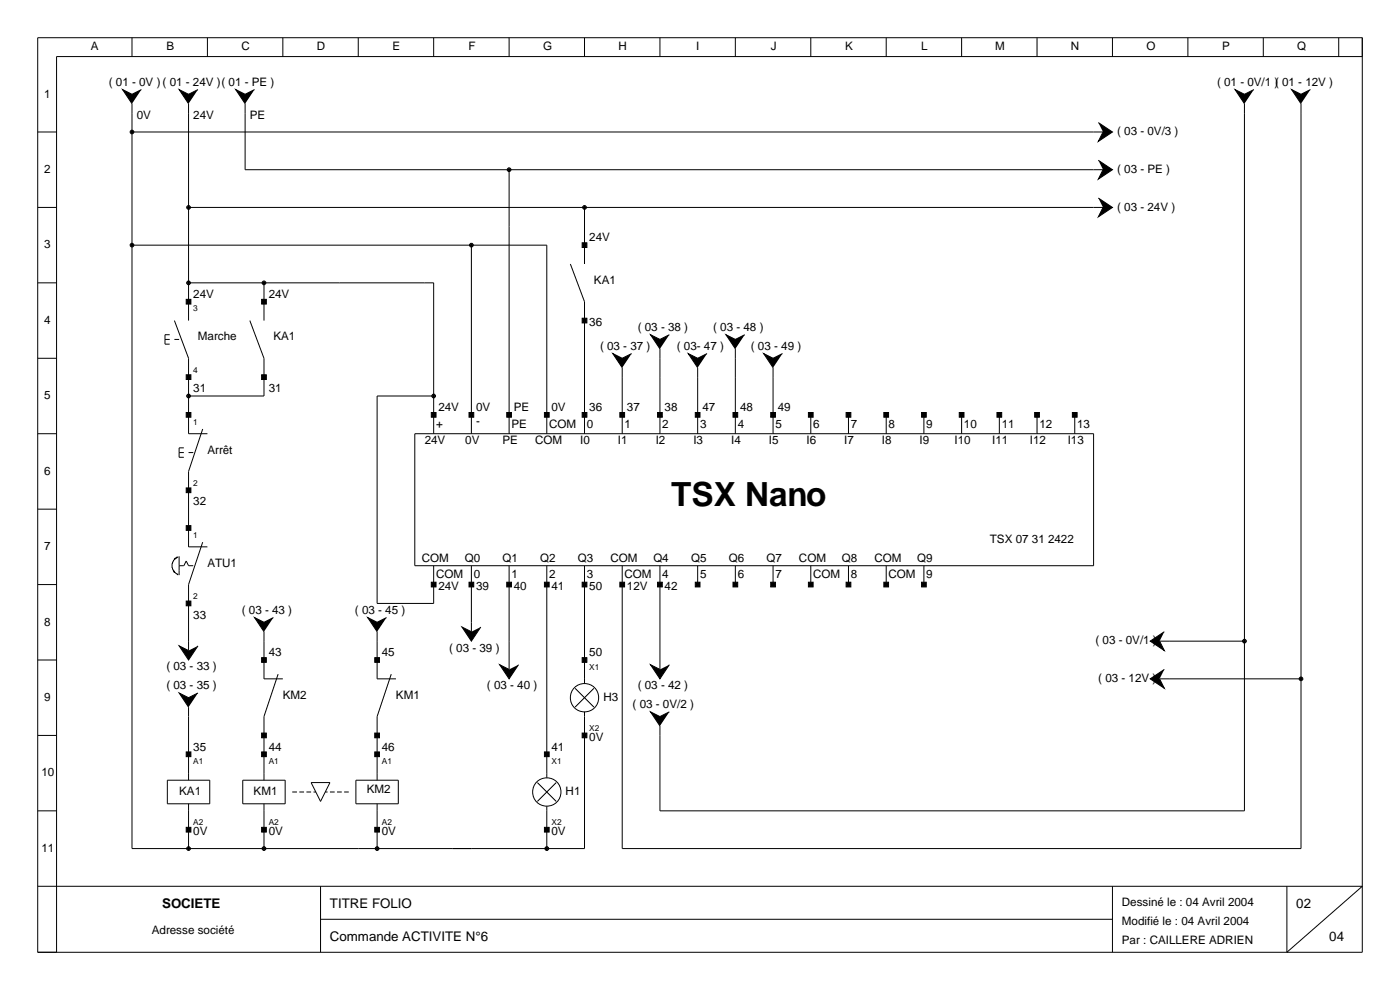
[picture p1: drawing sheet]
<svg xmlns="http://www.w3.org/2000/svg" width="297mm" height="210mm" viewBox="0 0 297 210" stroke-linecap="round" stroke-linejoin="round" font-family="sans-serif">
<g fill="none" stroke="#000" stroke-width=".21">
<path d="M8 8h281v194h-281zM28 8v4M44 8v4M60 8v4M76 8v4M92 8v4M108 8v4M124 8v4M140 8v4M156 8v4M172 8v4M188 8v4"/>
<path d="M204 8v4M220 8v4M236 8v4M252 8v4M268 8v4M284 8v4M289 12h-277v190M8 28h4M28 22v158h96v-29M28 28h206M40 22v46M52 22v14h182"/>
<path d="M108 36v56M264 22v150h-124v-18M276 22v158h-144v-60M8 44h4M28 52h88v40M40 44h194M100 52v40M121 56l3 8v28M124 44v12M8 60h4M8 76h4M35 72h1"/>
<path d="M36 71h-1v2h1M37 68l3 8v16h4M37 72h1M40 60h52v32M53 68l3 8v8h-16M56 60v8M132 78v14M140 74v18M148 78v14M156 74v18M164 78v14M8 92h4"/>
<path d="M38 96h1M39 95h-1v2h1M40 96h1M43 91l-3 9v16h4M88 92h144v28h-144zM92 84h-12v44h12v-8M172 88v4M180 88v4M188 88v4M196 88v4M204 88v4M212 88v4"/>
<path d="M220 88v4M228 88v4M8 108h4M37.8 118.1l-.2 .1a2.03 2.03 0 0 0-1.1 1.9 2.03 2.03 0 0 0 1.3 1.8M38 118v4M43 115l-3 9v14M8 124h4M38 120h1l.5-1 .5 1h1M56 134v10h4M80 134v10h4M100 120v14M108 120v22"/>
<path d="M116 120v45M124 120v25M140 120v22M148 120v4M156 120v4M164 120v4M172 120v4M180 120v4M188 120v4M196 120v4M246 136h18M8 140h4"/>
<path d="M8 156h4M40 150v15.5M59 143l-3 9v13.5M83 143l-3 9v13.5M122 146l4 4M124 145a3 3 0 0 0-3 3 3 3 0 0 0 3 3M124 145a3 3 0 0 1 3 3 3 3 0 0 1-3 3M126 146l-4 4M246 144h30M8 172h4M35.5 165.5h9v5h-9zM40 170.5v9.5"/>
<path d="M51.5 165.5h9v5h-9zM56 170.5v9.5M62 168h1M63.5 168h1M65 168h1M66 166h4l-2 4zM66.5 168h.5M69 168h.5M70 168h1M71.5 168h1M73 168h1M75.5 165.5h9v5h-9z"/>
<path d="M80 170.5v9.5M114 166l4 4M116 165a3 3 0 0 0-3 3 3 3 0 0 0 3 3M116 165a3 3 0 0 1 3 3 3 3 0 0 1-3 3M116 171v9M118 166l-4 4M8 188h281l-16 14v-14M68 188v14M68 195h168M236 188v14"/>
</g>
<g fill="#000" stroke="#000" stroke-width=".21">
<path d="M26 19l2 1 2-1-2 3zM38 19l2 1 2-1-2 3zM50 19l2 1 2-1-2 3zM233 34l3 2-3 2 1-2zM233 26l3 2-3 2 1-2zM262 19l2 1 2-1-2 3zM274 19l2 1 2-1-2 3zM123.5 51.5h1v1h-1zM233 42l3 2-3 2 1-2zM39.5 63.5h1v1h-1zM55.5 63.5h1v1h-1zM123.5 67.5h1v1h-1z"/>
<path d="M130 75l2 1 2-1-2 3zM138 71l2 1 2-1-2 3zM146 75l2 1 2-1-2 3zM154 71l2 1 2-1-2 3zM162 75l2 1 2-1-2 3zM39.5 79.5h1v1h-1zM39.5 87.5h1v1h-1zM55.5 79.5h1v1h-1zM91.5 87.5h1v1h-1zM99.5 87.5h1v1h-1zM107.5 87.5h1v1h-1zM115.5 87.5h1v1h-1z"/>
<path d="M123.5 87.5h1v1h-1zM131.5 87.5h1v1h-1zM139.5 87.5h1v1h-1zM147.5 87.5h1v1h-1zM155.5 87.5h1v1h-1zM163.5 87.5h1v1h-1zM171.5 87.5h1v1h-1zM179.5 87.5h1v1h-1zM187.5 87.5h1v1h-1zM195.5 87.5h1v1h-1zM203.5 87.5h1v1h-1zM211.5 87.5h1v1h-1z"/>
<path d="M219.5 87.5h1v1h-1zM227.5 87.5h1v1h-1zM39.5 103.5h1v1h-1zM39.5 111.5h1v1h-1zM39.5 127.5h1v1h-1zM38 137l2 1 2-1-2 3zM54 131l2 1 2-1-2 3zM78 131l2 1 2-1-2 3zM91.5 123.5h1v1h-1zM99.5 123.5h1v1h-1zM98 133l2 1 2-1-2 3zM107.5 123.5h1v1h-1z"/>
<path d="M115.5 123.5h1v1h-1zM123.5 123.5h1v1h-1zM131.5 123.5h1v1h-1zM139.5 123.5h1v1h-1zM147.5 123.5h1v1h-1zM155.5 123.5h1v1h-1zM163.5 123.5h1v1h-1zM171.5 123.5h1v1h-1zM179.5 123.5h1v1h-1zM187.5 123.5h1v1h-1zM195.5 123.5h1v1h-1zM244 136l3-2-1 2 1 2z"/>
<path d="M38 147l2 1 2-1-2 3zM55.5 139.5h1v1h-1zM55.5 155.5h1v1h-1zM79.5 139.5h1v1h-1zM79.5 155.5h1v1h-1zM106 141l2 1 2-1-2 3zM123.5 139.5h1v1h-1zM123.5 155.5h1v1h-1zM138 141l2 1 2-1-2 3zM138 151l2 1 2-1-2 3zM244 144l3-2-1 2 1 2zM39.5 159.5h1v1h-1z"/>
<path d="M39.5 175.5h1v1h-1zM55.5 159.5h1v1h-1zM55.5 175.5h1v1h-1zM79.5 159.5h1v1h-1zM79.5 175.5h1v1h-1zM115.5 159.5h1v1h-1zM115.5 175.5h1v1h-1z"/>
<path d="M27.7 27.8l.3-.2-.4 .4zM28 27.6l.4 .4zM28.4 28l-.4 .4zM27.6 28l.4 .4z"/>
<path d="M107.7 35.8l.3-.2-.4 .4zM108 35.6l.4 .4zM108.4 36l-.4 .4zM107.6 36l.4 .4z"/>
<path d="M27.7 51.8l.3-.2-.4 .4zM28 51.6l.4 .4zM28.4 52l-.4 .4zM27.6 52l.4 .4z"/>
<path d="M39.7 43.8l.3-.2-.4 .4zM40 43.6l.4 .4zM40.4 44l-.4 .4zM39.6 44l.4 .4z"/>
<path d="M99.7 51.8l.3-.2-.4 .4zM100 51.6l.4 .4zM100.4 52l-.4 .4zM99.6 52l.4 .4z"/>
<path d="M123.7 43.8l.3-.2-.4 .4zM124 43.6l.4 .4zM124.4 44l-.4 .4zM123.6 44l.4 .4z"/>
<path d="M39.7 59.8l.3-.2-.4 .4zM40 59.6l.4 .4zM40.4 60l-.4 .4zM39.6 60l.4 .4z"/>
<path d="M55.7 59.8l.3-.2-.4 .4zM56 59.6l.4 .4zM56.4 60l-.4 .4zM55.6 60l.4 .4z"/>
<path d="M39.8 83.7l.2-.1-.4 .4zM40 83.6l.4 .4zM40.4 84l-.4 .4zM39.6 84l.4 .4z"/>
<path d="M91.8 83.7l.2-.1-.4 .4zM92 83.6l.4 .4zM92.4 84l-.4 .4zM91.6 84l.4 .4z"/>
<path d="M263.8 135.7l.2-.1-.4 .4zM264 135.6l.4 .4zM264.4 136l-.4 .4zM263.6 136l.4 .4z"/>
<path d="M275.7 143.8l.3-.2-.4 .4zM276 143.6l.4 .4zM276.4 144l-.4 .4zM275.6 144l.4 .4z"/>
<path d="M39.7 179.8l.3-.2-.4 .4zM40 179.6l.4 .4zM40 180.4l.4-.4zM39.6 180l.4 .4z"/>
<path d="M55.7 179.8l.3-.2-.4 .4zM56 179.6l.4 .4zM56 180.4l.4-.4zM55.6 180l.4 .4z"/>
<path d="M79.7 179.8l.3-.2-.4 .4zM80 179.6l.4 .4zM80 180.4l.4-.4zM79.6 180l.4 .4z"/>
<path d="M115.7 179.8l.3-.2-.4 .4zM116 179.6l.4 .4zM116 180.4l.4-.4zM115.6 180l.4 .4z"/>
</g>
<g fill="#000">
<path d="M27.6 28l.4-.4 .4 .4-.4 .4zM107.6 36l.4-.4 .4 .4-.4 .4zM27.6 52l.4-.4 .4 .4-.4 .4zM39.6 44l.4-.4 .4 .4-.4 .4zM99.6 52l.4-.4 .4 .4-.4 .4zM123.6 44l.4-.4 .4 .4-.4 .4zM39.6 60l.4-.4 .4 .4-.4 .4zM55.6 60l.4-.4 .4 .4-.4 .4zM39.6 84l.4-.4 .4 .4-.4 .4zM92 83.6l.4 .4-.4 .4-.4-.4zM264 135.6l.4 .4-.4 .4-.4-.4zM275.6 144l.4-.4 .4 .4-.4 .4z"/>
<path d="M39.6 180l.4-.4 .4 .4-.4 .4zM55.6 180l.4-.4 .4 .4-.4 .4zM79.6 180l.4-.4 .4 .4-.4 .4zM115.6 180l.4-.4 .4 .4-.4 .4z"/>
</g>
<text font-size="7.1" x="142.4" y="107.3">TSX Nano</text>
<g font-size="2.8">
<text x="34.4" y="192.5">SOCIETE</text>
<text x="70" y="192.5">TITRE FOLIO</text>
<text x="275" y="192.5">02</text>
<text x="70" y="199.5">Commande ACTIVITE N°6</text>
<text x="282" y="199.5">04</text>
</g>
<g font-size="2.5">
<text x="19.3" y="10.7">A</text>
<text x="35.3" y="10.7">B</text>
<text x="51.2" y="10.7">C</text>
<text x="67.2" y="10.7">D</text>
<text x="83.3" y="10.7">E</text>
<text x="99.4" y="10.7">F</text>
<text x="115.2" y="10.7">G</text>
<text x="131.2" y="10.7">H</text>
<text x="147.7" y="10.7">I</text>
<text x="163.5" y="10.7">J</text>
<text x="179.3" y="10.7">K</text>
<text x="195.4" y="10.7">L</text>
<text x="211.1" y="10.7">M</text>
<text x="227.2" y="10.7">N</text>
<text x="243.2" y="10.7">O</text>
<text x="259.3" y="10.7">P</text>
<text x="275.2" y="10.7">Q</text>
<text x="9.4" y="20.7">1</text>
<text x="23.1" y="18.2">( 01 - 0V ) ( 01 - 24V )( 01 - PE )</text>
<text x="258.2" y="18.2">( 01 - 0V/1 )( 01 - 12V )</text>
<text x="29" y="25.2">0V</text>
<text x="41" y="25.2">24V</text>
<text x="53" y="25.2">PE</text>
<text x="237" y="28.7">( 03 - 0V/3 )</text>
<text x="9.4" y="36.7">2</text>
<text x="237" y="36.7">( 03 - PE )</text>
<text x="237" y="44.7">( 03 - 24V )</text>
<text x="9.4" y="52.7">3</text>
<text x="125" y="51.2">24V</text>
<text x="41" y="63.2">24V</text>
<text x="57" y="63.2">24V</text>
<text x="126" y="60.2">KA1</text>
<text x="9.4" y="68.7">4</text>
<text x="125" y="69.2">36</text>
<text x="135.3" y="70.2">( 03 - 38 )</text>
<text x="151.3" y="70.2">( 03 - 48 )</text>
<text x="42" y="72.2">Marche</text>
<text x="58" y="72.2">KA1</text>
<text x="127.3" y="74.2">( 03 - 37 )</text>
<text x="143.6" y="74.2">( 03- 47 )</text>
<text x="159.3" y="74.2">( 03 - 49 )</text>
<text x="41" y="83.2">31</text>
<text x="57" y="83.2">31</text>
<text x="9.4" y="84.7">5</text>
<text x="93" y="87.2">24V</text>
<text x="101" y="87.2">0V</text>
<text x="109" y="87.2">PE</text>
<text x="117" y="87.2">0V</text>
<text x="125" y="87.2">36</text>
<text x="133" y="87.2">37</text>
<text x="141" y="87.2">38</text>
<text x="149" y="87.2">47</text>
<text x="157" y="87.2">48</text>
<text x="165" y="87.2">49</text>
<text x="90.1" y="94.2">24V</text>
<text x="92.5" y="90.7">+</text>
<text x="98.7" y="94.2">0V</text>
<text x="101" y="90.2">-</text>
<text x="106.6" y="94.2">PE</text>
<text x="108.5" y="90.7">PE</text>
<text x="113.5" y="94.2">COM</text>
<text x="116.5" y="90.7">COM</text>
<text x="123.1" y="94.2">I0</text>
<text x="124.5" y="90.7">0</text>
<text x="131.1" y="94.2">I1</text>
<text x="132.5" y="90.7">1</text>
<text x="139.1" y="94.2">I2</text>
<text x="140.5" y="90.7">2</text>
<text x="147.1" y="94.2">I3</text>
<text x="148.5" y="90.7">3</text>
<text x="155.1" y="94.2">I4</text>
<text x="156.5" y="90.7">4</text>
<text x="163.1" y="94.2">I5</text>
<text x="164.5" y="90.7">5</text>
<text x="171.1" y="94.2">I6</text>
<text x="172.5" y="90.7">6</text>
<text x="179.1" y="94.2">I7</text>
<text x="180.5" y="90.7">7</text>
<text x="187.1" y="94.2">I8</text>
<text x="188.5" y="90.7">8</text>
<text x="195.1" y="94.2">I9</text>
<text x="196.5" y="90.7">9</text>
<text x="202.5" y="94.2">I10</text>
<text x="204.5" y="90.7">10</text>
<text x="210.5" y="94.2">I11</text>
<text x="212.5" y="90.7">11</text>
<text x="218.5" y="94.2">I12</text>
<text x="220.5" y="90.7">12</text>
<text x="226.5" y="94.2">I13</text>
<text x="228.5" y="90.7">13</text>
<text x="9.4" y="100.7">6</text>
<text x="44" y="96.2">Arrêt</text>
<text x="41" y="107.2">32</text>
<text x="9.4" y="116.7">7</text>
<text x="89.5" y="119.2">COM</text>
<text x="98.6" y="119.2">Q0</text>
<text x="106.6" y="119.2">Q1</text>
<text x="114.6" y="119.2">Q2</text>
<text x="122.6" y="119.2">Q3</text>
<text x="129.5" y="119.2">COM</text>
<text x="138.6" y="119.2">Q4</text>
<text x="146.6" y="119.2">Q5</text>
<text x="154.6" y="119.2">Q6</text>
<text x="162.6" y="119.2">Q7</text>
<text x="169.5" y="119.2">COM</text>
<text x="178.6" y="119.2">Q8</text>
<text x="185.5" y="119.2">COM</text>
<text x="194.6" y="119.2">Q9</text>
<text x="210" y="115.2">TSX 07 31 2422</text>
<text x="44" y="120.2">ATU1</text>
<text x="92.5" y="122.7">COM</text>
<text x="93" y="125.2">24V</text>
<text x="100.5" y="122.7">0</text>
<text x="101" y="125.2">39</text>
<text x="108.5" y="122.7">1</text>
<text x="109" y="125.2">40</text>
<text x="116.5" y="122.7">2</text>
<text x="117" y="125.2">41</text>
<text x="124.5" y="122.7">3</text>
<text x="125" y="125.2">50</text>
<text x="132.5" y="122.7">COM</text>
<text x="133" y="125.2">12V</text>
<text x="140.5" y="122.7">4</text>
<text x="141" y="125.2">42</text>
<text x="148.5" y="122.7">5</text>
<text x="156.5" y="122.7">6</text>
<text x="164.5" y="122.7">7</text>
<text x="172.5" y="122.7">COM</text>
<text x="180.5" y="122.7">8</text>
<text x="188.5" y="122.7">COM</text>
<text x="196.5" y="122.7">9</text>
<text x="41" y="131.2">33</text>
<text x="51.3" y="130.2">( 03 - 43 )</text>
<text x="75.3" y="130.2">( 03 - 45 )</text>
<text x="9.4" y="132.7">8</text>
<text x="232.4" y="136.7">( 03 - 0V/1 )</text>
<text x="35.3" y="142.2">( 03 - 33 )</text>
<text x="57" y="139.2">43</text>
<text x="81" y="139.2">45</text>
<text x="95.3" y="138.2">( 03 - 39 )</text>
<text x="125" y="139.2">50</text>
<text x="9.4" y="148.7">9</text>
<text x="35.3" y="146.2">( 03 - 35 )</text>
<text x="60" y="148.2">KM2</text>
<text x="84" y="148.2">KM1</text>
<text x="103.3" y="146.2">( 03 - 40 )</text>
<text x="128" y="148.7">H3</text>
<text x="135.3" y="146.2">( 03 - 42 )</text>
<text x="233" y="144.7">( 03 - 12V )</text>
<text x="134.2" y="150.2">( 03 - 0V/2 )</text>
<text x="41" y="159.2">35</text>
<text x="57" y="159.2">44</text>
<text x="81" y="159.2">46</text>
<text x="117" y="159.2">41</text>
<text x="125" y="157.2">0V</text>
<text x="8.8" y="164.7">10</text>
<text x="38" y="168.7">KA1</text>
<text x="53.8" y="168.7">KM1</text>
<text x="77.8" y="168.2">KM2</text>
<text x="120" y="168.7">H1</text>
<text x="41" y="177.2">0V</text>
<text x="57" y="177.2">0V</text>
<text x="81" y="177.2">0V</text>
<text x="117" y="177.2">0V</text>
<text x="8.8" y="180.7">11</text>
<text x="238" y="192.2">Dessiné le : 04 Avril 2004</text>
<text x="238" y="196.2">Modifié le : 04 Avril 2004</text>
<text x="32.2" y="198.2">Adresse société</text>
<text x="238" y="200.2">Par : CAILLERE ADRIEN</text>
</g>
<g font-size="1.8">
<text x="41" y="66.1">3</text>
<text x="41" y="79.1">4</text>
<text x="41" y="90.1">1</text>
<text x="41" y="103.1">2</text>
<text x="41" y="114.1">1</text>
<text x="41" y="127.1">2</text>
<text x="125" y="142.1">X1</text>
<text x="125" y="155.1">X2</text>
<text x="41" y="162.1">A1</text>
<text x="57" y="162.1">A1</text>
<text x="81" y="162.1">A1</text>
<text x="117" y="162.1">X1</text>
<text x="41" y="175.1">A2</text>
<text x="57" y="175.1">A2</text>
<text x="81" y="175.1">A2</text>
<text x="117" y="175.1">X2</text>
</g>
</svg>
